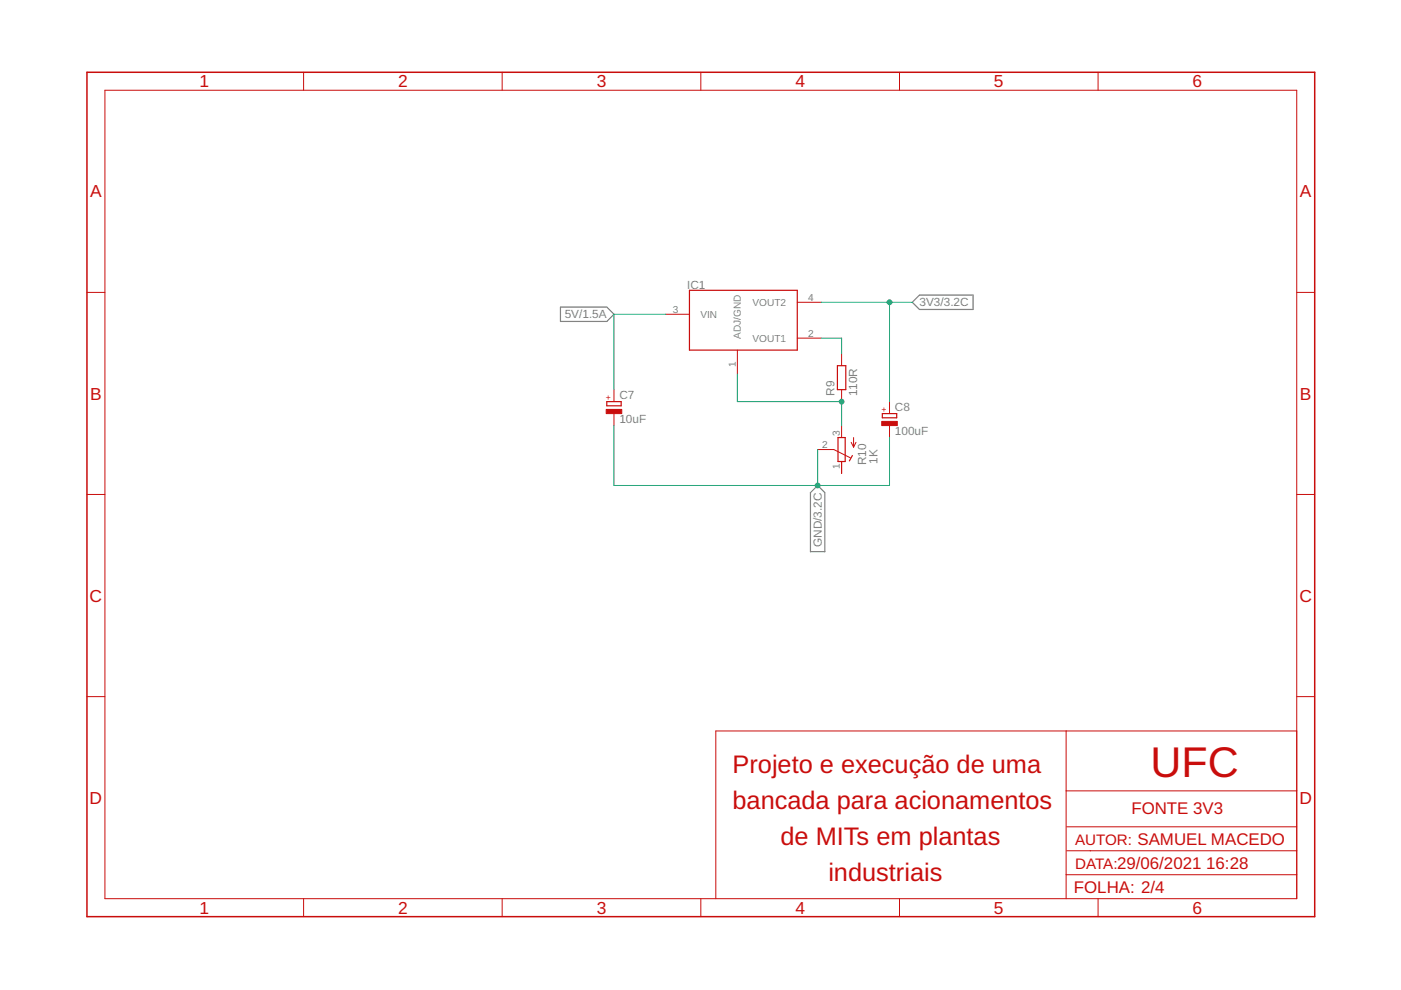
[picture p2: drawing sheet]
<svg xmlns="http://www.w3.org/2000/svg" width="297mm" height="210mm" viewBox="0 0 297 210" stroke-linecap="round" stroke-linejoin="round" font-family="sans-serif">
<path d="M118.8 65.1h9.9l1.5 1.5-1.5 1.6h-9.9zM193.4 64.1l1.5-1.5h11.4v3h-11.4zM173.4 102.9l1.5 1.6v12.5h-3.1v-12.5z" fill="none" stroke="#808080" stroke-width=".25"/>
<g fill="none" stroke="#c90d0c" stroke-width=".21">
<path d="M22.2 19.1h252.7v171.4h-252.7zM64.4 15.3v3.8M106.5 15.3v3.8M148.6 15.3v3.8M190.7 15.3v3.8M232.8 15.3v3.8M18.4 62h3.8M141.1 66.6h5.1M156.3 74.2v5.1M169 71.7h5.1M169 64.1h5.1M178.4 75v2.5"/>
<path d="M274.9 62h3.8M130.2 82.6v2.6M130.2 87.7v2.5M173.4 95.3h3.4l3.5 1.8M178.4 82.6v2.6M178.4 90.2v2.6M178.4 97.9v2.5M180.5 93.8l.5 1M181 92.8v2M181.5 93.8l-.5 1M188.6 85.2v2.5M188.6 90.2v2.6"/>
<path d="M18.4 104.8h3.8M274.9 104.8h3.8M18.4 147.7h3.8M226 155v35.5M274.9 155h-123.1v35.5M274.9 147.7h3.8M226 167.7h48.9M226.2 175.3h48.7M64.4 190.5v3.9M106.5 190.5v3.9M148.6 190.5v3.9M190.7 190.5v3.9"/>
<path d="M226 185.5h48.9M226.2 180.4h48.7M232.8 190.5v3.9"/>
</g>
<path d="M18.4 15.3h260.3v179.1h-260.3z" fill="none" stroke="#c90d0c" stroke-width=".32"/>
<path d="M146.2 61.6h22.8v12.6h-22.8zM177.5 77.5h1.8v5.1h-1.8zM128.7 85.2h3v.8h-3zM177.7 92.8h1.5v5.1h-1.5zM180.7 96.6l-.6 1.1M187.1 87.7h3v.9h-3z" fill="none" stroke="#c90d0c" stroke-width=".25"/>
<g fill="#c90d0c" stroke="#c90d0c" stroke-width=".21">
<path d="M128.5 86.8h3.3v.9h-3.3z"/>
<path d="M186.9 89.3h3.3v.9h-3.3z"/>
</g>
<path d="M141.1 66.6h-10.9v16M156.3 79.3v5.9h22.1v5M174.1 71.7h4.3v3.3M174.1 64.1h19.3M188.6 64.1v21.1M130.2 90.2v12.7h58.4v-10.1M173.4 95.3v7.6" fill="none" stroke="#0dab76" stroke-width=".21"/>
<g fill="#0dab76" stroke="#0dab76" stroke-width=".21">
<circle cx="178.4" cy="85.2" r=".51"/>
<circle cx="173.4" cy="102.9" r=".51"/>
<circle cx="188.6" cy="64.1" r=".51"/>
</g>
<text font-size="9.1" fill="#c90d0c" x="243.9" y="164.6">UFC</text>
<g font-size="5.4" fill="#c90d0c">
<text x="155.3" y="163.9">Projeto e execução de uma</text>
<text x="155.3" y="171.5">bancada para acionamentos</text>
<text x="165.5" y="179.1">de MITs em plantas</text>
<text x="175.6" y="186.7">industriais</text>
</g>
<g font-size="3.7" fill="#c90d0c">
<text x="42.3" y="18.5">1</text>
<text x="84.4" y="18.5">2</text>
<text x="126.5" y="18.5">3</text>
<text x="168.6" y="18.5">4</text>
<text x="210.7" y="18.5">5</text>
<text x="252.9" y="18.5">6</text>
<text x="19.1" y="41.9">A</text>
<text x="275.6" y="41.9">A</text>
<text x="19.1" y="84.7">B</text>
<text x="275.6" y="84.7">B</text>
<text x="19" y="127.6">C</text>
<text x="275.5" y="127.6">C</text>
<text x="19" y="170.4">D</text>
<text x="275.5" y="170.4">D</text>
<text x="42.3" y="193.7">1</text>
<text x="84.4" y="193.7">2</text>
<text x="126.5" y="193.7">3</text>
<text x="168.6" y="193.7">4</text>
<text x="210.7" y="193.7">5</text>
<text x="252.9" y="193.7">6</text>
</g>
<g font-size="3.6" fill="#c90d0c">
<text x="239.9" y="172.5">FONTE 3V3</text>
<text x="255.7" y="184.2">16:28</text>
<text x="227.7" y="189.4">FOLHA: 2/4</text>
</g>
<g font-size="3.2" fill="#c90d0c">
<text x="227.9" y="179.1">AUTOR: SAMUEL MACEDO</text>
<text x="227.9" y="184.2">DATA:29/06/2021</text>
</g>
<g font-size="2.5" fill="#808080">
<text x="145.7" y="61.3">IC1</text>
<text x="194.9" y="65">3V3/3.2C</text>
<text x="119.7" y="67.5">5V/1.5A</text>
<text x="176.9" y="83.9" transform="rotate(-90 176.9 83.9)">R9</text>
<text x="181.7" y="83.9" transform="rotate(-90 181.7 83.9)">110R</text>
<text x="131.3" y="89.8">10uF</text>
<text x="131.3" y="84.7">C7</text>
<text x="189.7" y="87.2">C8</text>
<text x="189.7" y="92.3">100uF</text>
<text x="183.6" y="98.6" transform="rotate(-90 183.6 98.6)">R10</text>
<text x="186" y="98.4" transform="rotate(-90 186 98.4)">1K</text>
<text x="174.2" y="116" transform="rotate(-90 174.2 116)">GND/3.2C</text>
</g>
<g font-size="2.1" fill="#808080">
<text x="159.6" y="64.8">VOUT2</text>
<text x="171.4" y="63.7">4</text>
<text x="142.7" y="66.3">3</text>
<text x="148.5" y="67.4">VIN</text>
<text x="157.1" y="71.9" transform="rotate(-90 157.1 71.9)">ADJ/GND</text>
<text x="171.4" y="71.3">2</text>
<text x="156" y="77.8" transform="rotate(-90 156 77.8)">1</text>
<text x="159.6" y="72.5">VOUT1</text>
<text x="174.3" y="95">2</text>
<text x="178.1" y="92.4" transform="rotate(-90 178.1 92.4)">3</text>
<text x="178.1" y="99.4" transform="rotate(-90 178.1 99.4)">1</text>
</g>
<g font-size="1.8" fill="#c90d0c">
<text x="129.6" y="84.8" transform="rotate(-90 129.6 84.8)">+</text>
<text x="188" y="87.3" transform="rotate(-90 188 87.3)">+</text>
</g>
</svg>
